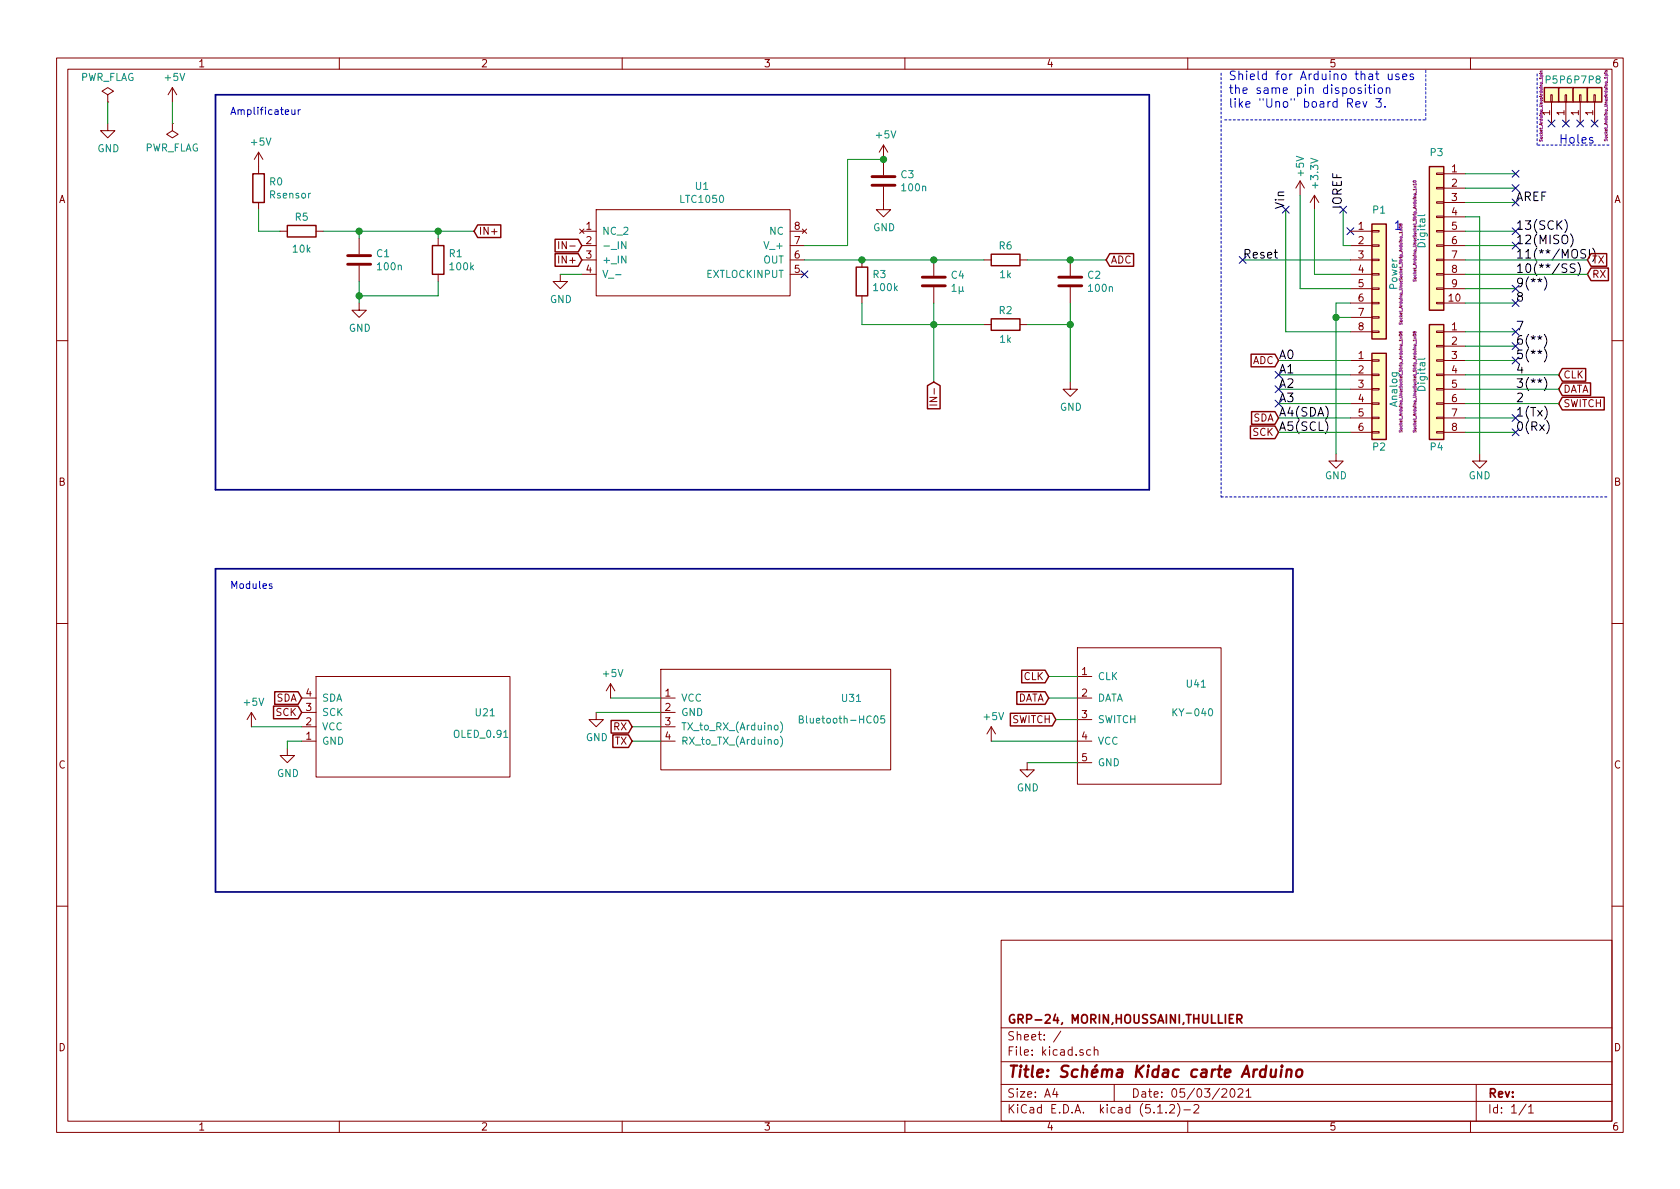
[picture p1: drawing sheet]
EESchema Schematic File Version 4
LIBS:kicad-cache
EELAYER 29 0
EELAYER END
$Descr A4 11693 8268
encoding utf-8
Sheet 1 1
Title "Schéma Kidac carte Arduino"
Date "05/03/2021"
Rev ""
Comp "GRP-24, MORIN,HOUSSAINI,THULLIER"
Comment1 ""
Comment2 ""
Comment3 ""
Comment4 ""
$EndDescr
Text Label 8950 1450 1    60   ~ 0
Vin
Text Label 9350 1450 1    60   ~ 0
IOREF
Text Label 8900 2500 0    60   ~ 0
A0
Text Label 8900 2600 0    60   ~ 0
A1
Text Label 8900 2700 0    60   ~ 0
A2
Text Label 8900 2800 0    60   ~ 0
A3
Text Label 8900 2900 0    60   ~ 0
A4(SDA)
Text Label 8900 3000 0    60   ~ 0
A5(SCL)
Text Label 10550 3000 0    60   ~ 0
0(Rx)
Text Label 10550 2800 0    60   ~ 0
2
Text Label 10550 2900 0    60   ~ 0
1(Tx)
Text Label 10550 2700 0    60   ~ 0
3(**)
Text Label 10550 2600 0    60   ~ 0
4
Text Label 10550 2500 0    60   ~ 0
5(**)
Text Label 10550 2400 0    60   ~ 0
6(**)
Text Label 10550 2300 0    60   ~ 0
7
Text Label 10550 2100 0    60   ~ 0
8
Text Label 10550 2000 0    60   ~ 0
9(**)
Text Label 10550 1900 0    60   ~ 0
10(**/SS)
Text Label 10550 1800 0    60   ~ 0
11(**/MOSI)
Text Label 10550 1700 0    60   ~ 0
12(MISO)
Text Label 10550 1600 0    60   ~ 0
13(SCK)
Text Label 10550 1400 0    60   ~ 0
AREF
NoConn ~ 9400 1600
Text Notes 10850 1000 0    60   ~ 0
Holes
Text Notes 8550 750  0    60   ~ 0
Shield for Arduino that uses\nthe same pin disposition\nlike "Uno" board Rev 3.
$Comp
L Connector_Generic:Conn_01x08 P1
U 1 1
P 9600 1900
F 0 "P1" H 9600 2350 50  0000 C CNN
F 1 "Power" V 9700 1900 50  0000 C CNN
F 2 "Socket_Arduino_Uno:Socket_Strip_Arduino_1x08" V 9750 1900 20  0000 C CNN
F 3 "" H 9600 1900 50  0000 C CNN
	1    9600 1900
	1    0    0    -1  
$EndComp
Text Label 8650 1800 0    60   ~ 0
Reset
$Comp
L power:+3.3V #PWR01
U 1 1
P 9150 1450
F 0 "#PWR01" H 9150 1300 50  0001 C CNN
F 1 "+3.3V" V 9150 1700 50  0000 C CNN
F 2 "" H 9150 1450 50  0000 C CNN
F 3 "" H 9150 1450 50  0000 C CNN
	1    9150 1450
	1    0    0    -1  
$EndComp
$Comp
L power:+5V #PWR02
U 1 1
P 9050 1350
F 0 "#PWR02" H 9050 1200 50  0001 C CNN
F 1 "+5V" V 9050 1550 50  0000 C CNN
F 2 "" H 9050 1350 50  0000 C CNN
F 3 "" H 9050 1350 50  0000 C CNN
	1    9050 1350
	1    0    0    -1  
$EndComp
$Comp
L power:GND #PWR03
U 1 1
P 9300 3150
F 0 "#PWR03" H 9300 2900 50  0001 C CNN
F 1 "GND" H 9300 3000 50  0000 C CNN
F 2 "" H 9300 3150 50  0000 C CNN
F 3 "" H 9300 3150 50  0000 C CNN
	1    9300 3150
	1    0    0    -1  
$EndComp
$Comp
L power:GND #PWR04
U 1 1
P 10300 3150
F 0 "#PWR04" H 10300 2900 50  0001 C CNN
F 1 "GND" H 10300 3000 50  0000 C CNN
F 2 "" H 10300 3150 50  0000 C CNN
F 3 "" H 10300 3150 50  0000 C CNN
	1    10300 3150
	1    0    0    -1  
$EndComp
$Comp
L Connector_Generic:Conn_01x06 P2
U 1 1
P 9600 2700
F 0 "P2" H 9600 2300 50  0000 C CNN
F 1 "Analog" V 9700 2700 50  0000 C CNN
F 2 "Socket_Arduino_Uno:Socket_Strip_Arduino_1x06" V 9750 2750 20  0000 C CNN
F 3 "" H 9600 2700 50  0000 C CNN
	1    9600 2700
	1    0    0    -1  
$EndComp
$Comp
L Connector_Generic:Conn_01x01 P5
U 1 1
P 10800 650
F 0 "P5" V 10900 650 50  0000 C CNN
F 1 "CONN_01X01" V 10900 650 50  0001 C CNN
F 2 "Socket_Arduino_Uno:Arduino_1pin" H 10721 724 20  0000 C CNN
F 3 "" H 10800 650 50  0000 C CNN
	1    10800 650 
	0    -1   -1   0   
$EndComp
$Comp
L Connector_Generic:Conn_01x01 P6
U 1 1
P 10900 650
F 0 "P6" V 11000 650 50  0000 C CNN
F 1 "CONN_01X01" V 11000 650 50  0001 C CNN
F 2 "Socket_Arduino_Uno:Arduino_1pin" H 10900 650 20  0001 C CNN
F 3 "" H 10900 650 50  0000 C CNN
	1    10900 650 
	0    -1   -1   0   
$EndComp
$Comp
L Connector_Generic:Conn_01x01 P7
U 1 1
P 11000 650
F 0 "P7" V 11100 650 50  0000 C CNN
F 1 "CONN_01X01" V 11100 650 50  0001 C CNN
F 2 "Socket_Arduino_Uno:Arduino_1pin" V 11000 650 20  0001 C CNN
F 3 "" H 11000 650 50  0000 C CNN
	1    11000 650 
	0    -1   -1   0   
$EndComp
$Comp
L Connector_Generic:Conn_01x01 P8
U 1 1
P 11100 650
F 0 "P8" V 11200 650 50  0000 C CNN
F 1 "CONN_01X01" V 11200 650 50  0001 C CNN
F 2 "Socket_Arduino_Uno:Arduino_1pin" H 11024 572 20  0000 C CNN
F 3 "" H 11100 650 50  0000 C CNN
	1    11100 650 
	0    -1   -1   0   
$EndComp
NoConn ~ 10800 850 
NoConn ~ 10900 850 
NoConn ~ 11000 850 
NoConn ~ 11100 850 
$Comp
L Connector_Generic:Conn_01x08 P4
U 1 1
P 10000 2600
F 0 "P4" H 10000 2100 50  0000 C CNN
F 1 "Digital" V 10100 2600 50  0000 C CNN
F 2 "Socket_Arduino_Uno:Socket_Strip_Arduino_1x08" V 10150 2550 20  0000 C CNN
F 3 "" H 10000 2600 50  0000 C CNN
	1    10000 2600
	-1   0    0    -1  
$EndComp
Wire Notes Line
	8525 825  9925 825 
Wire Notes Line
	9925 825  9925 475 
Wire Wire Line
	9350 1450 9350 1700
Wire Wire Line
	9350 1700 9400 1700
Wire Wire Line
	9400 1900 9150 1900
Wire Wire Line
	9400 2000 9050 2000
Wire Wire Line
	9400 2300 8950 2300
Wire Wire Line
	9400 2100 9300 2100
Wire Wire Line
	9400 2200 9300 2200
Connection ~ 9300 2200
Wire Wire Line
	8950 2300 8950 1450
Wire Wire Line
	9050 2000 9050 1350
Wire Wire Line
	9150 1900 9150 1450
Wire Wire Line
	9400 2500 8900 2500
Wire Wire Line
	9400 2600 8900 2600
Wire Wire Line
	9400 2700 8900 2700
Wire Wire Line
	9400 2800 8900 2800
Wire Wire Line
	9400 2900 8900 2900
Wire Wire Line
	9400 3000 8900 3000
$Comp
L Connector_Generic:Conn_01x10 P3
U 1 1
P 10000 1600
F 0 "P3" H 10000 2150 50  0000 C CNN
F 1 "Digital" V 10100 1600 50  0000 C CNN
F 2 "Socket_Arduino_Uno:Socket_Strip_Arduino_1x10" V 10150 1600 20  0000 C CNN
F 3 "" H 10000 1600 50  0000 C CNN
	1    10000 1600
	-1   0    0    -1  
$EndComp
Wire Wire Line
	10200 2100 10550 2100
Wire Wire Line
	10200 2000 10550 2000
Wire Wire Line
	10200 1700 10550 1700
Wire Wire Line
	10200 1600 10550 1600
Wire Wire Line
	10200 1400 10550 1400
Wire Wire Line
	10200 1300 10550 1300
Wire Wire Line
	10200 1200 10550 1200
Wire Wire Line
	10200 3000 10550 3000
Wire Wire Line
	10200 2900 10550 2900
Wire Wire Line
	10200 2500 10550 2500
Wire Wire Line
	10200 2400 10550 2400
Wire Wire Line
	10200 2300 10550 2300
Wire Wire Line
	10200 1500 10300 1500
Wire Wire Line
	10300 1500 10300 3150
Wire Wire Line
	9300 2100 9300 2200
Wire Wire Line
	9300 2200 9300 3150
Wire Notes Line
	8500 500  8500 3450
Wire Notes Line
	8500 3450 11200 3450
Wire Wire Line
	9400 1800 8650 1800
Text Notes 9700 1600 0    60   ~ 0
1
Wire Notes Line
	11200 1000 10700 1000
Wire Notes Line
	10700 1000 10700 500 
$Comp
L Library:LTC1050 U1
U 1 1
P 4650 1350
F 0 "U1" H 4887 1415 50  0000 C CNN
F 1 "LTC1050" H 4887 1324 50  0000 C CNN
F 2 "Print:LTC" H 4800 1450 50  0001 C CNN
F 3 "" H 4800 1450 50  0001 C CNN
	1    4650 1350
	1    0    0    -1  
$EndComp
Wire Bus Line
	1500 650  8000 650 
Wire Bus Line
	8000 650  8000 3400
Wire Bus Line
	8000 3400 1500 3400
Wire Bus Line
	1500 3400 1500 650 
$Comp
L Device:R R0
U 1 1
P 1800 1300
F 0 "R0" H 1870 1346 50  0000 L CNN
F 1 "Rsensor" H 1870 1255 50  0000 L CNN
F 2 "Resistor_THT:R_Axial_DIN0309_L9.0mm_D3.2mm_P12.70mm_Horizontal" V 1730 1300 50  0001 C CNN
F 3 "~" H 1800 1300 50  0001 C CNN
	1    1800 1300
	1    0    0    -1  
$EndComp
$Comp
L power:GND #PWR011
U 1 1
P 3900 1900
F 0 "#PWR011" H 3900 1650 50  0001 C CNN
F 1 "GND" H 3905 1727 50  0000 C CNN
F 2 "" H 3900 1900 50  0001 C CNN
F 3 "" H 3900 1900 50  0001 C CNN
	1    3900 1900
	1    0    0    -1  
$EndComp
Wire Wire Line
	3900 1900 4050 1900
$Comp
L Device:C C1
U 1 1
P 2500 1800
F 0 "C1" H 2615 1846 50  0000 L CNN
F 1 "100n" H 2615 1755 50  0000 L CNN
F 2 "Capacitor_THT:C_Disc_D3.0mm_W1.6mm_P2.50mm" H 2538 1650 50  0001 C CNN
F 3 "~" H 2500 1800 50  0001 C CNN
	1    2500 1800
	1    0    0    -1  
$EndComp
$Comp
L power:GND #PWR010
U 1 1
P 2500 2100
F 0 "#PWR010" H 2500 1850 50  0001 C CNN
F 1 "GND" H 2505 1927 50  0000 C CNN
F 2 "" H 2500 2100 50  0001 C CNN
F 3 "" H 2500 2100 50  0001 C CNN
	1    2500 2100
	1    0    0    -1  
$EndComp
$Comp
L Device:R R1
U 1 1
P 3050 1800
F 0 "R1" H 3120 1846 50  0000 L CNN
F 1 "100k" H 3120 1755 50  0000 L CNN
F 2 "Resistor_THT:R_Axial_DIN0309_L9.0mm_D3.2mm_P12.70mm_Horizontal" V 2980 1800 50  0001 C CNN
F 3 "~" H 3050 1800 50  0001 C CNN
	1    3050 1800
	1    0    0    -1  
$EndComp
Wire Wire Line
	1800 1450 1800 1600
Wire Wire Line
	1800 1600 1950 1600
Wire Wire Line
	2250 1600 2500 1600
Wire Wire Line
	2500 1600 2500 1650
Wire Wire Line
	2500 1950 2500 2050
Wire Wire Line
	2500 2050 3050 2050
Wire Wire Line
	3050 2050 3050 1950
Connection ~ 2500 2050
Wire Wire Line
	2500 2050 2500 2100
Wire Wire Line
	2500 1600 3050 1600
Wire Wire Line
	3050 1600 3050 1650
Connection ~ 2500 1600
Wire Wire Line
	3050 1600 3300 1600
Connection ~ 3050 1600
Text GLabel 3300 1600 2    50   Input ~ 0
IN+
$Comp
L power:+5V #PWR08
U 1 1
P 1800 1150
F 0 "#PWR08" H 1800 1000 50  0001 C CNN
F 1 "+5V" H 1815 1323 50  0000 C CNN
F 2 "" H 1800 1150 50  0001 C CNN
F 3 "" H 1800 1150 50  0001 C CNN
	1    1800 1150
	1    0    0    -1  
$EndComp
Text GLabel 4050 1700 0    50   Input ~ 0
IN-
Text GLabel 4050 1800 0    50   Input ~ 0
IN+
$Comp
L Device:R R6
U 1 1
P 7000 1800
F 0 "R6" V 6900 1800 50  0000 C CNN
F 1 "1k" V 7100 1800 50  0000 C CNN
F 2 "Resistor_THT:R_Axial_DIN0309_L9.0mm_D3.2mm_P12.70mm_Horizontal" V 6930 1800 50  0001 C CNN
F 3 "~" H 7000 1800 50  0001 C CNN
	1    7000 1800
	0    1    1    0   
$EndComp
$Comp
L Device:R R2
U 1 1
P 7000 2250
F 0 "R2" V 6900 2250 50  0000 C CNN
F 1 "1k" V 7100 2250 50  0000 C CNN
F 2 "Resistor_THT:R_Axial_DIN0309_L9.0mm_D3.2mm_P12.70mm_Horizontal" V 6930 2250 50  0001 C CNN
F 3 "~" H 7000 2250 50  0001 C CNN
	1    7000 2250
	0    1    1    0   
$EndComp
$Comp
L Device:R R3
U 1 1
P 6000 1950
F 0 "R3" H 5930 1904 50  0000 R CNN
F 1 "100k" H 5930 1995 50  0000 R CNN
F 2 "Resistor_THT:R_Axial_DIN0309_L9.0mm_D3.2mm_P12.70mm_Horizontal" V 5930 1950 50  0001 C CNN
F 3 "~" H 6000 1950 50  0001 C CNN
	1    6000 1950
	-1   0    0    1   
$EndComp
$Comp
L Device:C C3
U 1 1
P 6150 1250
F 0 "C3" H 6265 1296 50  0000 L CNN
F 1 "100n" H 6265 1205 50  0000 L CNN
F 2 "Capacitor_THT:C_Disc_D3.0mm_W1.6mm_P2.50mm" H 6188 1100 50  0001 C CNN
F 3 "~" H 6150 1250 50  0001 C CNN
	1    6150 1250
	1    0    0    -1  
$EndComp
$Comp
L Device:C C4
U 1 1
P 6500 1950
F 0 "C4" H 6615 1996 50  0000 L CNN
F 1 "1µ" H 6615 1905 50  0000 L CNN
F 2 "Capacitor_THT:C_Axial_L5.1mm_D3.1mm_P7.50mm_Horizontal" H 6538 1800 50  0001 C CNN
F 3 "~" H 6500 1950 50  0001 C CNN
	1    6500 1950
	1    0    0    -1  
$EndComp
$Comp
L Device:C C2
U 1 1
P 7450 1950
F 0 "C2" H 7565 1996 50  0000 L CNN
F 1 "100n" H 7565 1905 50  0000 L CNN
F 2 "Capacitor_THT:C_Disc_D3.0mm_W1.6mm_P2.50mm" H 7488 1800 50  0001 C CNN
F 3 "~" H 7450 1950 50  0001 C CNN
	1    7450 1950
	1    0    0    -1  
$EndComp
$Comp
L power:GND #PWR018
U 1 1
P 7450 2650
F 0 "#PWR018" H 7450 2400 50  0001 C CNN
F 1 "GND" H 7455 2477 50  0000 C CNN
F 2 "" H 7450 2650 50  0001 C CNN
F 3 "" H 7450 2650 50  0001 C CNN
	1    7450 2650
	1    0    0    -1  
$EndComp
$Comp
L power:GND #PWR015
U 1 1
P 6150 1400
F 0 "#PWR015" H 6150 1150 50  0001 C CNN
F 1 "GND" H 6155 1227 50  0000 C CNN
F 2 "" H 6150 1400 50  0001 C CNN
F 3 "" H 6150 1400 50  0001 C CNN
	1    6150 1400
	1    0    0    -1  
$EndComp
$Comp
L power:+5V #PWR014
U 1 1
P 6150 1100
F 0 "#PWR014" H 6150 950 50  0001 C CNN
F 1 "+5V" H 6165 1273 50  0000 C CNN
F 2 "" H 6150 1100 50  0001 C CNN
F 3 "" H 6150 1100 50  0001 C CNN
	1    6150 1100
	1    0    0    -1  
$EndComp
Wire Wire Line
	5600 1800 6000 1800
Wire Wire Line
	6000 1800 6500 1800
Connection ~ 6000 1800
Wire Wire Line
	6500 1800 6850 1800
Connection ~ 6500 1800
Wire Wire Line
	7150 1800 7450 1800
Wire Wire Line
	6000 2100 6000 2250
Wire Wire Line
	6000 2250 6500 2250
Wire Wire Line
	6500 2250 6500 2100
Wire Wire Line
	6500 2250 6850 2250
Connection ~ 6500 2250
Wire Wire Line
	7150 2250 7450 2250
Wire Wire Line
	7450 2250 7450 2650
Wire Wire Line
	7450 2250 7450 2100
Connection ~ 7450 2250
Wire Wire Line
	7450 1800 7700 1800
Connection ~ 7450 1800
Text GLabel 7700 1800 2    50   Input ~ 0
ADC
Wire Wire Line
	6500 2250 6500 2650
Text GLabel 6500 2650 3    50   Input ~ 0
IN-
Wire Wire Line
	5600 1700 5900 1700
Wire Wire Line
	5900 1700 5900 1100
Wire Wire Line
	5900 1100 6150 1100
Connection ~ 6150 1100
$Comp
L Library:OLED_0.91 U21
U 1 1
P 3100 4950
F 0 "U21" H 3300 4950 50  0000 L CNN
F 1 "OLED_0.91" H 3150 4800 50  0000 L CNN
F 2 "Print:OLED" H 3100 4950 50  0001 C CNN
F 3 "" H 3100 4950 50  0001 C CNN
	1    3100 4950
	1    0    0    -1  
$EndComp
$Comp
L Library:Bluetooth-HC05 U31
U 1 1
P 5750 4750
F 0 "U31" H 5850 4650 50  0000 L CNN
F 1 "Bluetooth-HC05" H 5550 4500 50  0000 L CNN
F 2 "Print:HC05" H 5750 4750 50  0001 C CNN
F 3 "" H 5750 4750 50  0001 C CNN
	1    5750 4750
	1    0    0    -1  
$EndComp
$Comp
L Library:KY-040 U41
U 1 1
P 8150 4750
F 0 "U41" H 8250 4750 50  0000 L CNN
F 1 "KY-040" H 8150 4550 50  0000 L CNN
F 2 "Print:KY" H 8150 4750 50  0001 C CNN
F 3 "" H 8150 4750 50  0001 C CNN
	1    8150 4750
	1    0    0    -1  
$EndComp
Wire Bus Line
	9000 6200 9000 3950
Wire Bus Line
	9000 3950 1500 3950
Wire Bus Line
	1500 6200 9000 6200
Wire Bus Line
	1500 3950 1500 6200
Text GLabel 2100 4850 0    50   Input ~ 0
SDA
Text GLabel 2100 4950 0    50   Input ~ 0
SCK
Wire Wire Line
	2100 5050 1750 5050
$Comp
L power:+5V #PWR07
U 1 1
P 1750 5050
F 0 "#PWR07" H 1750 4900 50  0001 C CNN
F 1 "+5V" H 1765 5223 50  0000 C CNN
F 2 "" H 1750 5050 50  0001 C CNN
F 3 "" H 1750 5050 50  0001 C CNN
	1    1750 5050
	1    0    0    -1  
$EndComp
$Comp
L power:GND #PWR09
U 1 1
P 2000 5200
F 0 "#PWR09" H 2000 4950 50  0001 C CNN
F 1 "GND" H 2005 5027 50  0000 C CNN
F 2 "" H 2000 5200 50  0001 C CNN
F 3 "" H 2000 5200 50  0001 C CNN
	1    2000 5200
	1    0    0    -1  
$EndComp
Wire Wire Line
	2000 5200 2000 5150
Wire Wire Line
	2000 5150 2100 5150
Wire Wire Line
	4600 4850 4250 4850
$Comp
L power:+5V #PWR013
U 1 1
P 4250 4850
F 0 "#PWR013" H 4250 4700 50  0001 C CNN
F 1 "+5V" H 4265 5023 50  0000 C CNN
F 2 "" H 4250 4850 50  0001 C CNN
F 3 "" H 4250 4850 50  0001 C CNN
	1    4250 4850
	1    0    0    -1  
$EndComp
$Comp
L power:GND #PWR012
U 1 1
P 4150 4950
F 0 "#PWR012" H 4150 4700 50  0001 C CNN
F 1 "GND" H 4155 4777 50  0000 C CNN
F 2 "" H 4150 4950 50  0001 C CNN
F 3 "" H 4150 4950 50  0001 C CNN
	1    4150 4950
	1    0    0    -1  
$EndComp
Wire Wire Line
	4150 4950 4600 4950
Wire Wire Line
	4600 5050 4400 5050
Wire Wire Line
	4600 5150 4400 5150
Text GLabel 4400 5050 0    50   Input ~ 0
RX
Text GLabel 4400 5150 0    50   Input ~ 0
TX
Wire Wire Line
	7500 4700 7300 4700
Wire Wire Line
	7500 4850 7300 4850
Wire Wire Line
	7500 5300 7150 5300
Text GLabel 7300 4700 0    50   Input ~ 0
CLK
Text GLabel 7300 4850 0    50   Input ~ 0
DATA
Text GLabel 7350 5000 0    50   Input ~ 0
SWITCH
Wire Wire Line
	7500 5150 6900 5150
$Comp
L power:+5V #PWR016
U 1 1
P 6900 5150
F 0 "#PWR016" H 6900 5000 50  0001 C CNN
F 1 "+5V" H 6915 5323 50  0000 C CNN
F 2 "" H 6900 5150 50  0001 C CNN
F 3 "" H 6900 5150 50  0001 C CNN
	1    6900 5150
	1    0    0    -1  
$EndComp
$Comp
L power:GND #PWR017
U 1 1
P 7150 5300
F 0 "#PWR017" H 7150 5050 50  0001 C CNN
F 1 "GND" H 7155 5127 50  0000 C CNN
F 2 "" H 7150 5300 50  0001 C CNN
F 3 "" H 7150 5300 50  0001 C CNN
	1    7150 5300
	1    0    0    -1  
$EndComp
Wire Wire Line
	7350 5000 7500 5000
$Comp
L Device:R R5
U 1 1
P 2100 1600
F 0 "R5" V 2000 1600 50  0000 C CNN
F 1 "10k" V 2250 1600 50  0000 C BNN
F 2 "Resistor_THT:R_Axial_DIN0309_L9.0mm_D3.2mm_P12.70mm_Horizontal" V 2030 1600 50  0001 C CNN
F 3 "~" H 2100 1600 50  0001 C CNN
	1    2100 1600
	0    1    1    0   
$EndComp
NoConn ~ 5600 1900
NoConn ~ 9350 1450
NoConn ~ 8950 1450
NoConn ~ 8650 1800
NoConn ~ 8900 2600
NoConn ~ 8900 2700
NoConn ~ 8900 2800
Text GLabel 8900 2500 0    50   Input ~ 0
ADC
Text GLabel 8900 2900 0    50   Input ~ 0
SDA
Text GLabel 8900 3000 0    50   Input ~ 0
SCK
NoConn ~ 10550 3000
NoConn ~ 10550 2900
NoConn ~ 10550 2500
NoConn ~ 10550 2400
NoConn ~ 10550 2300
NoConn ~ 10550 2100
NoConn ~ 10550 2000
NoConn ~ 10550 1700
NoConn ~ 10550 1600
NoConn ~ 10550 1200
NoConn ~ 10550 1300
NoConn ~ 10550 1400
Text GLabel 11050 1800 2    50   Input ~ 0
TX
Text GLabel 11050 1900 2    50   Input ~ 0
RX
Wire Wire Line
	10200 1900 11050 1900
Wire Wire Line
	10200 1800 11050 1800
Text GLabel 10850 2600 2    50   Input ~ 0
CLK
Text GLabel 10850 2700 2    50   Input ~ 0
DATA
Text GLabel 10850 2800 2    50   Input ~ 0
SWITCH
Wire Wire Line
	10200 2600 10850 2600
Wire Wire Line
	10200 2700 10850 2700
Wire Wire Line
	10200 2800 10850 2800
Text Notes 1600 800  0    50   ~ 0
Amplificateur
Text Notes 1600 4100 0    50   ~ 0
Modules\n
$Comp
L power:GND #PWR05
U 1 1
P 750 850
F 0 "#PWR05" H 750 600 50  0001 C CNN
F 1 "GND" H 755 677 50  0000 C CNN
F 2 "" H 750 850 50  0001 C CNN
F 3 "" H 750 850 50  0001 C CNN
	1    750  850 
	1    0    0    -1  
$EndComp
$Comp
L power:PWR_FLAG #FLG02
U 1 1
P 1200 850
F 0 "#FLG02" H 1200 925 50  0001 C CNN
F 1 "PWR_FLAG" H 1200 1023 50  0000 C CNN
F 2 "" H 1200 850 50  0001 C CNN
F 3 "~" H 1200 850 50  0001 C CNN
	1    1200 850 
	-1   0    0    1   
$EndComp
$Comp
L power:PWR_FLAG #FLG01
U 1 1
P 750 700
F 0 "#FLG01" H 750 775 50  0001 C CNN
F 1 "PWR_FLAG" H 750 873 50  0000 C CNN
F 2 "" H 750 700 50  0001 C CNN
F 3 "~" H 750 700 50  0001 C CNN
	1    750  700 
	1    0    0    -1  
$EndComp
$Comp
L power:+5V #PWR06
U 1 1
P 1200 700
F 0 "#PWR06" H 1200 550 50  0001 C CNN
F 1 "+5V" H 1215 873 50  0000 C CNN
F 2 "" H 1200 700 50  0001 C CNN
F 3 "" H 1200 700 50  0001 C CNN
	1    1200 700 
	1    0    0    -1  
$EndComp
Wire Wire Line
	1200 700  1200 850 
Wire Wire Line
	750  700  750  850 
$EndSCHEMATC
